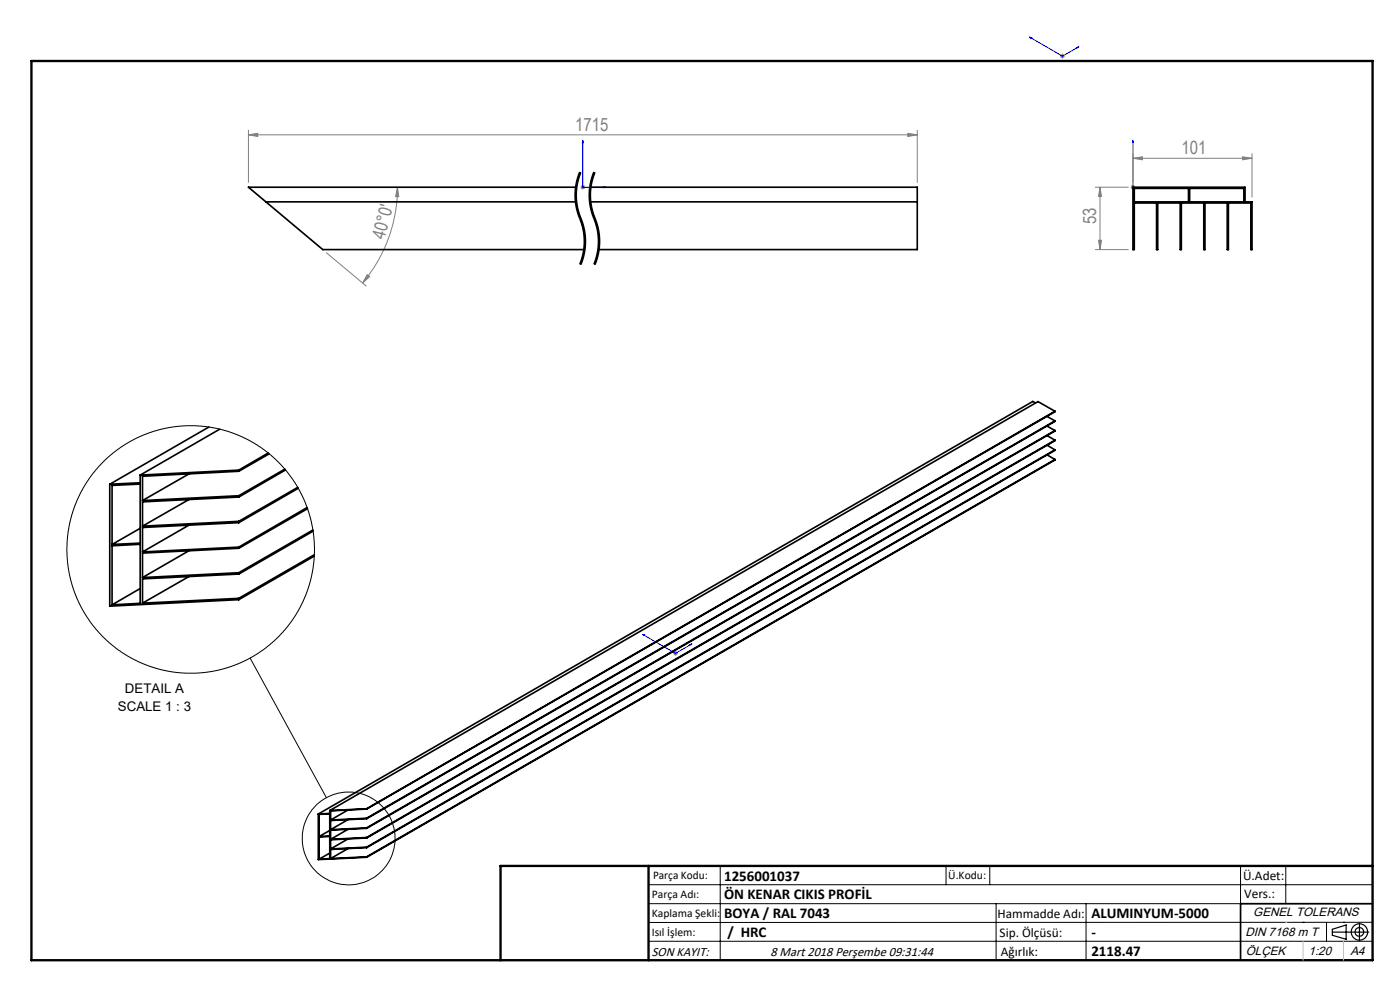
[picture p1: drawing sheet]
<svg xmlns="http://www.w3.org/2000/svg" width="297mm" height="210mm" viewBox="0 0 297 210" stroke-linecap="round" stroke-linejoin="round" font-family="sans-serif">
<path d="M123.1 36.5a12.7 12.7 0 0 0 0 9.8M126.1 36.5a12.7 12.7 0 0 0 0 9.8M123.1 46.3a12.7 12.7 0 0 1 0 9.8M126.1 46.3a12.7 12.7 0 0 1 0 9.8" fill="none" stroke="#000" stroke-width=".21" stroke-dasharray="6.3 1.3 1.3 1.3" stroke-dashoffset="3.2" stroke-linecap="butt"/>
<g fill="none" stroke="#000" stroke-width=".21">
<path d="M122.1 39.5l-.2 2.2 .3 2.1M122.2 39l-.1 .5M122.4 39.6l-.1 2.1 .3 2.6M122.7 36.9l-.5 2.1M122.9 36.4l-.2 .5M123.1 36.5a13.1 13.1 0 0 0 .4 10.8 12.8 12.8 0 0 1-.4 8.8M123.3 36.6l-.9 3M125.1 39.5a12.9 12.9 0 0 0 .5 5.9M125.2 39l-.1 .5M125.4 39.6l-.1 2.1 .3 2.6M125.7 36.9l-.5 2.1M125.9 36.4l-.2 .5"/>
<path d="M126.1 36.5a13.1 13.1 0 0 0 .4 10.8 12.8 12.8 0 0 1-.4 8.8M126.3 36.6l-.9 3M122.2 43.8l.4 1.6M122.6 45.4a13.9 13.9 0 0 1 1.3 6.1M122.6 44.3l.3 1M122.9 45.3l.3 .7M123.1 55.6l-.2 .4M123.2 46l.1 .2zM123.3 46.2l.6 2.1 .3 2.1M123.9 51.5l-.2 2.1-.6 2M124.2 50.4l.1 .5M124.3 50.9a12.9 12.9 0 0 1-1 5.3"/>
<path d="M125.6 45.4a15.3 15.3 0 0 1 1.2 4.5M125.6 44.3l.3 1M125.9 45.3l.6 1.4M126.1 55.6l-.2 .4M126.5 55.7l-.2 .5M126.5 46.7l.5 2.1 .2 1.6M126.8 49.9l.1 1.6M126.8 52.5l-.7 3.1M126.9 51.5l-.1 1M127.2 50.4l.1 .5M127.3 50.9a12.9 12.9 0 0 1-.8 4.8M53.1 139.6l16.2 29.6"/>
<path d="M137.6 187.7h153.6M137.6 191.7h153.6M137.6 199.7h153.6M152.8 183.7v20M200.7 183.7v4M210 183.7v4M211.3 191.7v12M230.4 191.7v12M263.2 183.7v20M272.8 183.7v8M276.4 195.6h.1M281.4 195.6v4.1"/>
<path d="M285 195.6h.1M291.2 195.6l-153.6 .1"/>
<circle cx="74" cy="177.9" r="9.8"/>
</g>
<g fill="none" stroke="#000" stroke-width=".25">
<path d="M282.6 197.7h7.8M282.6 197.1l3-.9v3l-3-.8zM288.4 195.8v3.8M106.2 203.7h185"/>
<circle cx="288.4" cy="197.7" r="1.74"/>
<circle cx="288.4" cy="197.7" r=".93"/>
</g>
<g fill="none" stroke="#00f" stroke-width=".21">
<path d="M218.4 7.9l.5 .1-.2 .1zM218.4 7.9l7 4 3.5-2M228.4 10l.5-.1-.3 .3zM123.6 29.8l.2 .5h-.3zM123.6 29.8v9.9h5M128.1 39.6l.5 .1-.5 .1zM240.3 39.6v.2zM240.3 29.8v.5v-.5M240.3 39.7h.1M240.3 29.8v9.9M136.3 134.6l.5 .1-.2 .1zM136.3 134.6l7 4 3.5-2"/>
<path d="M146.4 136.7l.4-.1-.3 .2z"/>
</g>
<g fill="none" stroke="#808080" stroke-width=".21">
<path d="M224.9 11.9h1M225 11.6l.7 .7M225.4 11.4v1M225.7 11.6l-.7 .7M52.7 28.6l2-.3v.7zM52.7 27.6v11.1M52.7 28.6h141.9M84.3 39.7l.3 2h-.7zM84.3 39.7a31.6 31.6 0 0 1-7.4 20.3M123.2 39.7h.9M123.3 39.4l.7 .7M123.6 39.2v1"/>
<path d="M124 39.4l-.7 .7M192.6 28.3l2 .3-2 .4zM194.6 27.6v11.1M232.4 39.7h7M233.4 39.7v13.2M233.4 39.7l.3 2h-.7zM239.9 39.7h1M240 39.4l.7 .7M240.3 33.6l2.1-.3v.6zM240.3 32.6v6.1M240.3 39.2v1M240.3 33.6h25.3"/>
<path d="M240.7 39.4l-.7 .7M263.6 33.3l2 .3-2 .3zM265.6 32.6v9.2M69.3 53.6l8.4 7.1M77.9 58.3l.5 .4-1.5 1.3zM232.4 52.9h7M233 51h.7l-.3 1.9zM142.8 138.6h1M142.9 138.2l.8 .8M143.3 138.1v1M143.7 138.2l-.8 .8"/>
</g>
<path d="M291.2 191.7h-28v12" fill="none" stroke="#000" stroke-width=".35"/>
<path d="M6.7 12.9h284.5v190.8h-284.5zM137.6 183.7v20M291.2 183.7h-185v20" fill="none" stroke="#000" stroke-width=".5"/>
<path d="M276.4 199.7v4M285 199.7v4" fill="none" stroke="#c0c0c0" stroke-width=".21"/>
<path d="M272.8 195.6h.1" fill="none" stroke="#c0c0c0" stroke-width=".25"/>
<path d="M52.7 39.7l15.8 13.2" fill="none" stroke="#c0c0c0" stroke-width=".21" stroke-dasharray="15.2 1.3 1.3 1.3" stroke-dashoffset="6.8"/>
<g fill="#00f">
<path d="M128.1 39.6l.5 .1-.5 .1zM123.6 29.8l.2 .5h-.3z"/>
<path d="M240.3 39.6v.2zM240.3 29.8v.5z"/>
<path d="M146.4 136.7l.4-.1-.3 .2zM136.3 134.6l.5 .1-.2 .1zM228.4 10l.5-.1-.3 .3zM218.4 7.9l.5 .1-.2 .1z"/>
</g>
<g fill="#808080">
<path d="M192.6 28.3l2 .3-2 .4zM52.7 28.6l2-.3v.7z"/>
<path d="M77.9 58.3l.5 .4-1.5 1.3zM84.3 39.7l.3 2h-.7z"/>
<path d="M233 51h.7l-.3 1.9zM233.4 39.7l.3 2h-.7z"/>
<path d="M240.3 33.6l2.1-.3v.6zM263.6 33.3l2 .3-2 .3z"/>
</g>
<g fill="none" stroke="#000" stroke-width=".35">
<path d="M122.2 39.7h-69.5l3.7 3.1M125.2 39.7h69.4v13.2h-67.6M240.3 39.7h23.8v3.1h1.5v10.1h-.2v-9.8h-4.8v9.8h-.2v-9.8h-4.8v9.8h-.2v-9.8h-4.8v9.8h-.2v-9.8h-4.8v9.8h-.2v-9.8h-4.8v9.8h-.3zM240.6 40h11.5v2.8h-11.5zM252.4 40h11.5v2.8h-11.5zM56.4 42.8l12.1 10.1h55.4M56.4 42.8h65.8M125.2 42.8h69.4M44.3 90.6l-21 12.1M46.6 91l-16.9 9.8M50.7 99.7l-21 1.1M50.7 99.7v.3"/>
<path d="M50.7 100l-20.5 1v5.2M56.9 96.1l-6.2 3.6M57.1 96.3l-6.4 3.7M60.4 99.5l-9.7 5.7M60.6 99.7l-9.9 5.7M219.7 85.5l-.6-.3-151.6 87.5M222.1 88.3l1.7 1M222.1 90.4l1.7 .9M222.1 92.4l1.7 1M222.1 94.4l1.7 1M222.1 96.5l1.7 1M223.8 87.2l-3.6-2-150.2 86.7"/>
<path d="M223.8 87.2l-146 84.3M223.8 89.3l-146 84.3M223.8 91.3l-146 84.3M223.8 87.2l-146 84.4M223.8 89.3l-146 84.4M223.8 91.3l-146 84.4M223.8 93.4l-146 84.4M223.8 95.4l-146 84.4M223.8 97.5l-146 84.3M223.8 93.4l-146 84.3M223.8 95.4l-146 84.3M223.8 97.5l-146 84.2"/>
<path d="M23.3 102.7v25.9l27.4-1.4M23.8 103l5.9-.3v12.5l-5.9 .3zM23.8 115.8l5.9-.3v12.5l-5.9 .3zM29.7 100.8v1.6l-6.4 .3M29.7 112.1l-5.9 3.4M40.1 100.5l-9.9 5.7M40.1 106l-9.9 5.6M40.1 111.4l-9.9 5.7M40.1 116.8l-9.9 5.7M50.7 105.2v.2M50.7 110.6v.3M50.7 116.1v.2"/>
<path d="M50.7 105.4l-20.5 1.1v5.1M50.7 110.9l-20.5 1v5.2M50.7 116.3l-20.5 1v5.2M50.7 105.2l-20.5 1M50.7 110.6l-20.5 1M50.7 116.1l-20.5 1M63.1 103.4l-12.4 7.2M63.3 103.6l-12.6 7.3M65.2 107.7l-14.5 8.4M65.2 107.9l-14.5 8.4M66.4 112.4l-15.7 9.1M66.4 112.7l-15.7 9.1"/>
<path d="M66.7 117.7l-16 9.2M66.7 118l-16 9.2M29.7 124.8l-5.9 3.5M40.1 122.3l-9.9 5.6M50.7 121.5v.3M50.7 126.9v.3M50.7 121.8l-20.5 1v5.1M50.7 121.5l-20.5 1M50.7 126.9l-20.5 1M67.5 172.7v9.6l10.3-.5M67.7 172.7l2.3-.1v4.7l-2.3 .1zM67.7 177.5l2.3-.1v4.7l-2.3 .1z"/>
<path d="M70 171.9v.6l-2.5 .2M70 176.2l-2.3 1.2M73.8 171.8l-3.7 2.1M73.8 173.9l-3.7 2.1M73.8 175.9l-3.7 2.1M73.8 178l-3.7 2.1M77.8 171.5l-7.8 .4M77.8 171.5v.1M77.8 173.6v.1M77.8 175.6v.1M77.8 177.7v.1M77.8 179.7v.1"/>
<path d="M77.8 171.6l-7.7 .4v1.9M77.8 173.7l-7.7 .4v1.9M77.8 175.7l-7.7 .4v1.9M77.8 177.8l-7.7 .3v2M77.8 179.8l-7.7 .4v1.9M77.8 173.6l-7.7 .3M77.8 175.6l-7.7 .4M77.8 177.7l-7.7 .3M77.8 179.7l-7.7 .4M70 181l-2.3 1.2M73.8 180l-3.7 2.1M77.8 181.7v.1"/>
<path d="M77.8 181.7l-7.7 .4"/>
</g>
<circle cx="40.4" cy="116.5" r="26.3" fill="none" stroke="#000" stroke-width=".21"/>
<g font-size="3.9" fill="#808080">
<text x="122" y="27.7">1715</text>
<text x="250.6" y="32.7">101</text>
<text x="232.5" y="47.6" transform="rotate(-90 232.5 47.6)">53</text>
<text x="81.6" y="51" transform="rotate(-76 81.6 51)">40°0'</text>
</g>
<g font-size="3.2">
<text x="153.6" y="190.8">ÖN KENAR CIKIS PROFİL</text>
<text x="153.6" y="186.8">1256001037</text>
<text x="153.6" y="194.8">BOYA / RAL 7043</text>
<text x="231.5" y="194.8">ALUMINYUM-5000</text>
<text x="154.3" y="198.8">/ HRC</text>
<text x="231.5" y="198.7">-</text>
<text x="231.5" y="202.8">2118.47</text>
</g>
<g font-size="2.8">
<text x="26.5" y="147">DETAIL A</text>
<text x="25" y="150.8">SCALE 1 : 3</text>
<text x="263.7" y="186.7">Ü.Adet:</text>
<text x="263.9" y="190.5">Vers.:</text>
<text x="211.6" y="194.8">Hammadde Adı:</text>
<text x="138.3" y="202.8">SON KAYIT:</text>
<text x="163.4" y="202.8">8 Mart 2018 Perşembe 09:31:44</text>
<text x="212.1" y="198.7">Sip. Ölçüsü:</text>
<text x="212.3" y="202.7">Ağırlık:</text>
</g>
<g font-size="2.6">
<text x="265.9" y="194.4">GENEL TOLERANS</text>
<text x="264.2" y="198.5">DIN 7168 m T</text>
<text x="264.3" y="202.6">ÖLÇEK</text>
<text x="277.6" y="202.6">1:20</text>
<text x="286.5" y="202.6">A4</text>
</g>
<g font-size="2.5">
<text x="138.3" y="190.5">Parça Adı:</text>
<text x="138.5" y="186.5">Parça Kodu:</text>
<text x="201.2" y="186.5">Ü.Kodu:</text>
<text x="138.3" y="194.5">Kaplama Şekli:</text>
<text x="138.3" y="198.6">Isıl İşlem:</text>
</g>
</svg>
